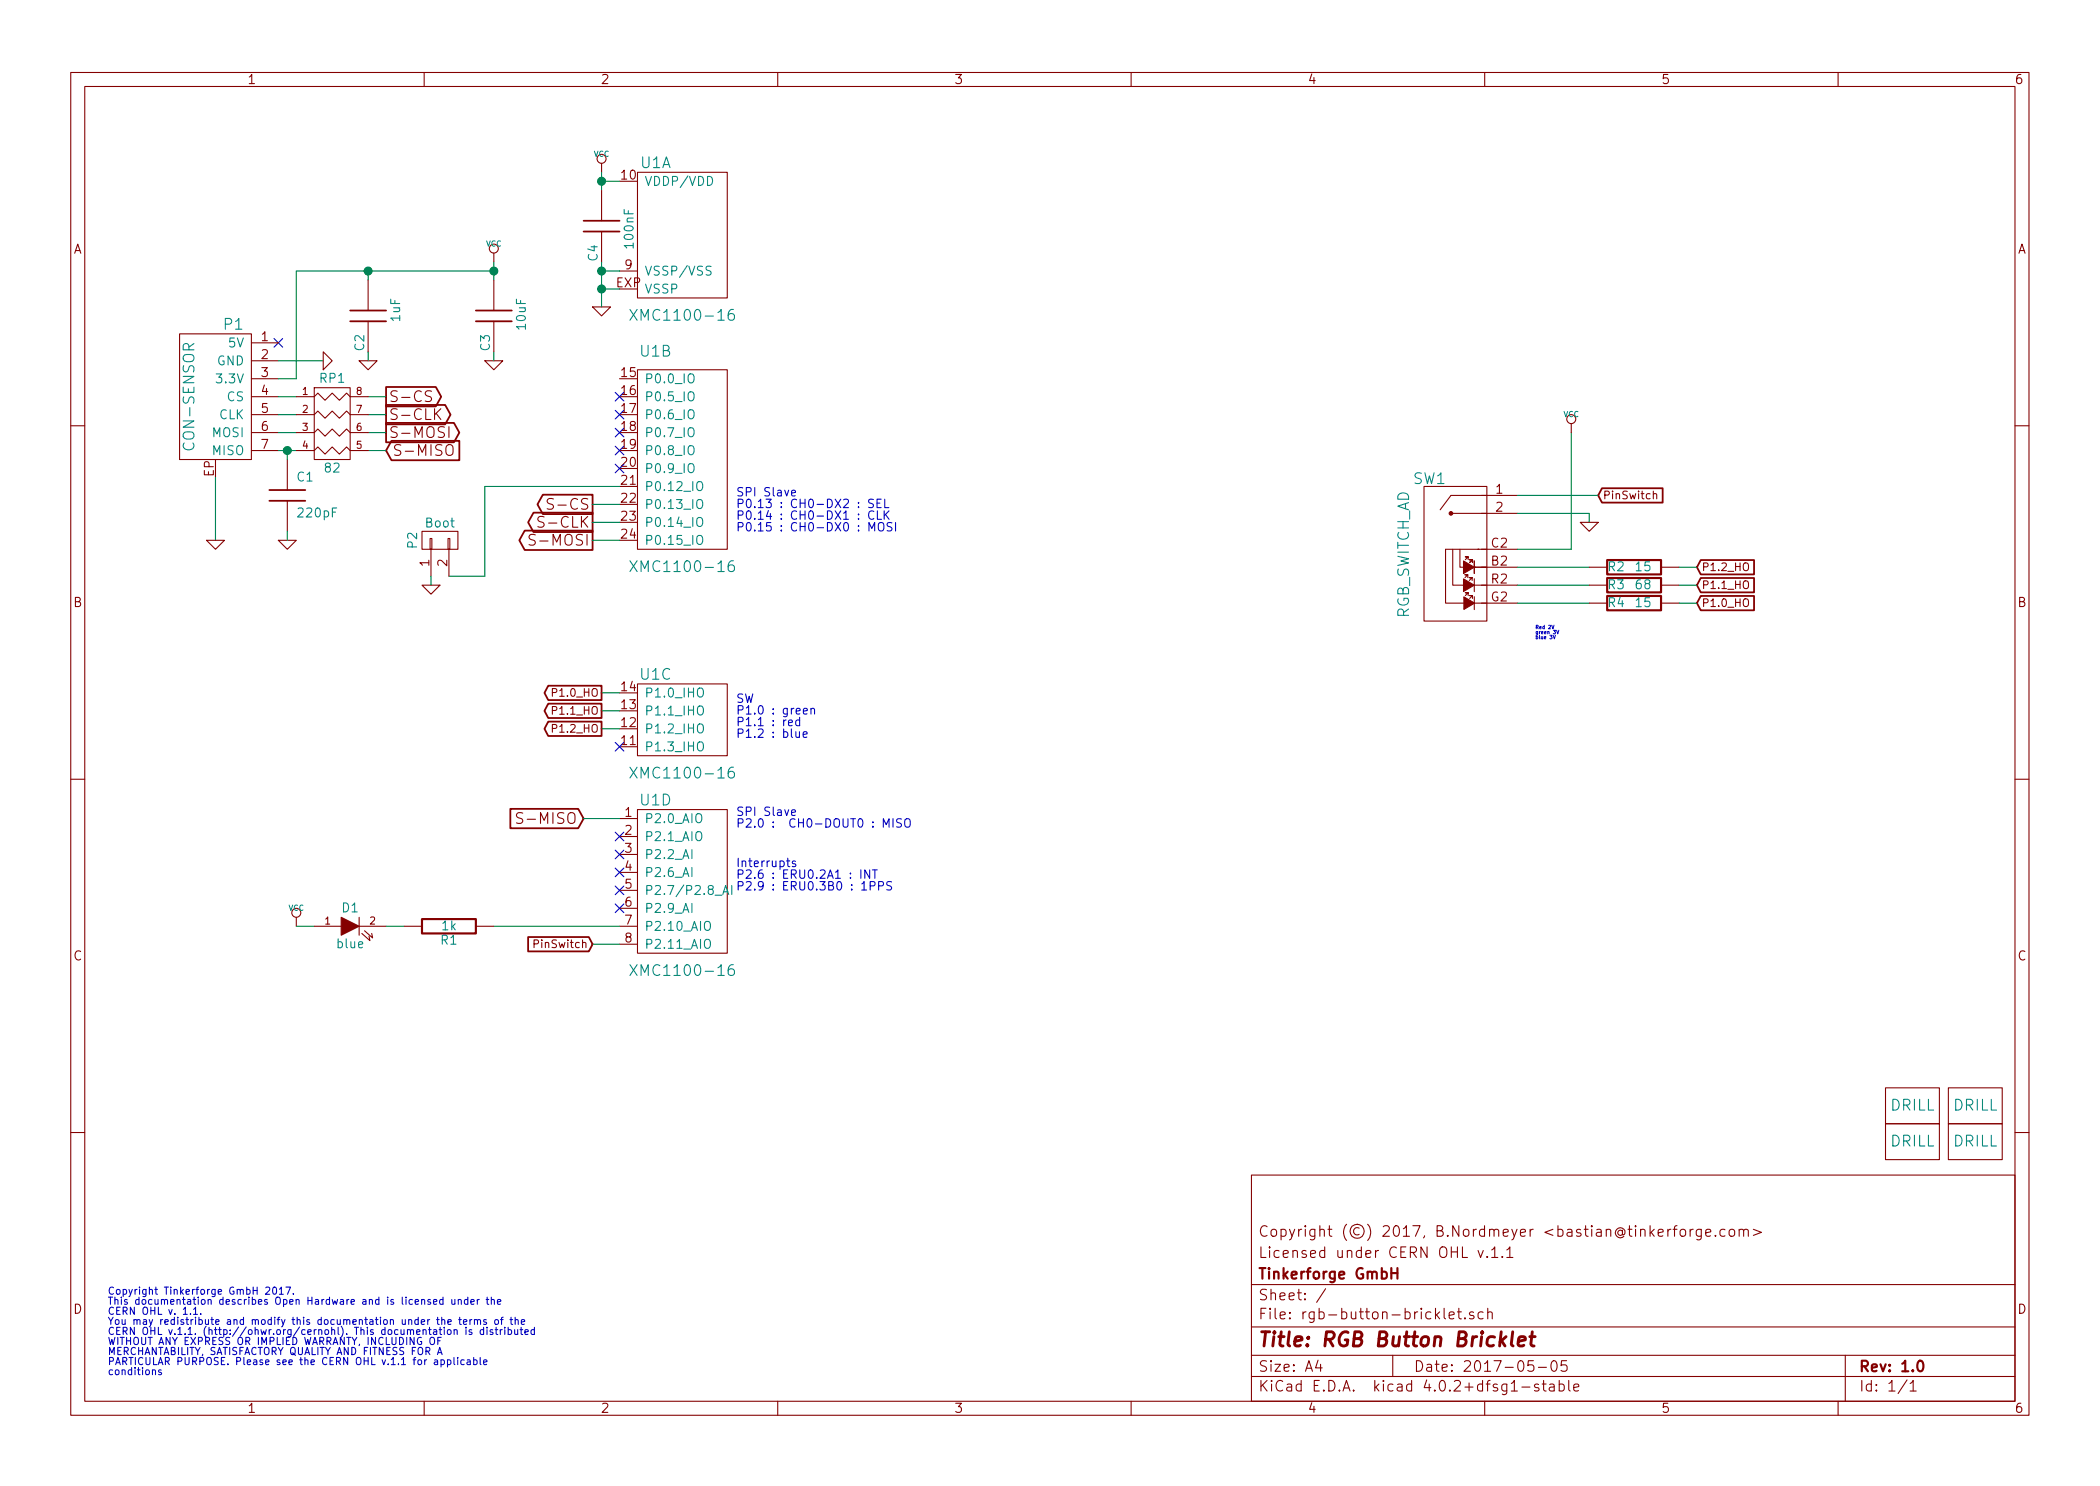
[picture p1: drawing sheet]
EESchema Schematic File Version 2
LIBS:tinkerforge
LIBS:power
LIBS:device
LIBS:transistors
LIBS:conn
LIBS:linear
LIBS:regul
LIBS:74xx
LIBS:cmos4000
LIBS:adc-dac
LIBS:memory
LIBS:xilinx
LIBS:microcontrollers
LIBS:dsp
LIBS:microchip
LIBS:analog_switches
LIBS:motorola
LIBS:texas
LIBS:intel
LIBS:audio
LIBS:interface
LIBS:digital-audio
LIBS:philips
LIBS:display
LIBS:cypress
LIBS:siliconi
LIBS:opto
LIBS:atmel
LIBS:contrib
LIBS:valves
EELAYER 25 0
EELAYER END
$Descr A4 11693 8268
encoding utf-8
Sheet 1 1
Title "RGB Button Bricklet"
Date "2017-05-05"
Rev "1.0"
Comp "Tinkerforge GmbH"
Comment1 "Licensed under CERN OHL v.1.1"
Comment2 "Copyright (©) 2017, B.Nordmeyer <bastian@tinkerforge.com>"
Comment3 ""
Comment4 ""
$EndDescr
Text Notes 600  7650 0    40   ~ 0
Copyright Tinkerforge GmbH 2017.\nThis documentation describes Open Hardware and is licensed under the\nCERN OHL v. 1.1.\nYou may redistribute and modify this documentation under the terms of the\nCERN OHL v.1.1. (http://ohwr.org/cernohl). This documentation is distributed\nWITHOUT ANY EXPRESS OR IMPLIED WARRANTY, INCLUDING OF\nMERCHANTABILITY, SATISFACTORY QUALITY AND FITNESS FOR A\nPARTICULAR PURPOSE. Please see the CERN OHL v.1.1 for applicable\nconditions\n
NoConn ~ 1550 1900
$Comp
L DRILL U2
U 1 1
P 10650 6150
F 0 "U2" H 10700 6200 60  0001 C CNN
F 1 "DRILL" H 10650 6150 60  0000 C CNN
F 2 "kicad-libraries:DRILL_NP" H 10650 6150 60  0001 C CNN
F 3 "" H 10650 6150 60  0001 C CNN
	1    10650 6150
	1    0    0    -1  
$EndComp
$Comp
L DRILL U3
U 1 1
P 10650 6350
F 0 "U3" H 10700 6400 60  0001 C CNN
F 1 "DRILL" H 10650 6350 60  0000 C CNN
F 2 "kicad-libraries:DRILL_NP" H 10650 6350 60  0001 C CNN
F 3 "" H 10650 6350 60  0001 C CNN
	1    10650 6350
	1    0    0    -1  
$EndComp
$Comp
L DRILL U5
U 1 1
P 11000 6350
F 0 "U5" H 11050 6400 60  0001 C CNN
F 1 "DRILL" H 11000 6350 60  0000 C CNN
F 2 "kicad-libraries:DRILL_NP" H 11000 6350 60  0001 C CNN
F 3 "" H 11000 6350 60  0001 C CNN
	1    11000 6350
	1    0    0    -1  
$EndComp
$Comp
L DRILL U4
U 1 1
P 11000 6150
F 0 "U4" H 11050 6200 60  0001 C CNN
F 1 "DRILL" H 11000 6150 60  0000 C CNN
F 2 "kicad-libraries:DRILL_NP" H 11000 6150 60  0001 C CNN
F 3 "" H 11000 6150 60  0001 C CNN
	1    11000 6150
	1    0    0    -1  
$EndComp
$Comp
L GND #PWR01
U 1 1
P 1800 2000
F 0 "#PWR01" H 1800 2000 30  0001 C CNN
F 1 "GND" H 1800 1930 30  0001 C CNN
F 2 "" H 1800 2000 60  0001 C CNN
F 3 "" H 1800 2000 60  0001 C CNN
	1    1800 2000
	0    -1   -1   0   
$EndComp
$Comp
L CON-SENSOR2 P1
U 1 1
P 1200 2200
F 0 "P1" H 1100 2600 60  0000 C CNN
F 1 "CON-SENSOR" V 1350 2200 60  0000 C CNN
F 2 "kicad-libraries:CON-SENSOR2" H 1200 2200 60  0001 C CNN
F 3 "" H 1200 2200 60  0001 C CNN
	1    1200 2200
	-1   0    0    -1  
$EndComp
$Comp
L XMC1XXX24 U1
U 1 1
P 3800 1300
F 0 "U1" H 3650 1700 60  0000 C CNN
F 1 "XMC1100-16" H 3800 850 60  0000 C CNN
F 2 "kicad-libraries:QFN24-4x4mm-0.5mm" H 3950 2050 60  0001 C CNN
F 3 "" H 3950 2050 60  0000 C CNN
	1    3800 1300
	1    0    0    -1  
$EndComp
$Comp
L XMC1XXX24 U1
U 2 1
P 3800 2550
F 0 "U1" H 3650 3150 60  0000 C CNN
F 1 "XMC1100-16" H 3800 1950 60  0000 C CNN
F 2 "kicad-libraries:QFN24-4x4mm-0.5mm" H 3950 3300 60  0001 C CNN
F 3 "" H 3950 3300 60  0000 C CNN
	2    3800 2550
	1    0    0    -1  
$EndComp
$Comp
L XMC1XXX24 U1
U 4 1
P 3800 4900
F 0 "U1" H 3650 5350 60  0000 C CNN
F 1 "XMC1100-16" H 3800 4400 60  0000 C CNN
F 2 "kicad-libraries:QFN24-4x4mm-0.5mm" H 3950 5650 60  0001 C CNN
F 3 "" H 3950 5650 60  0000 C CNN
	4    3800 4900
	1    0    0    -1  
$EndComp
$Comp
L XMC1XXX24 U1
U 3 1
P 3800 4000
F 0 "U1" H 3650 4250 60  0000 C CNN
F 1 "XMC1100-16" H 3800 3700 60  0000 C CNN
F 2 "kicad-libraries:QFN24-4x4mm-0.5mm" H 3950 4750 60  0001 C CNN
F 3 "" H 3950 4750 60  0000 C CNN
	3    3800 4000
	1    0    0    -1  
$EndComp
$Comp
L GND #PWR02
U 1 1
P 1600 3000
F 0 "#PWR02" H 1600 3000 30  0001 C CNN
F 1 "GND" H 1600 2930 30  0001 C CNN
F 2 "" H 1600 3000 60  0001 C CNN
F 3 "" H 1600 3000 60  0001 C CNN
	1    1600 3000
	1    0    0    -1  
$EndComp
$Comp
L GND #PWR03
U 1 1
P 3350 1700
F 0 "#PWR03" H 3350 1700 30  0001 C CNN
F 1 "GND" H 3350 1630 30  0001 C CNN
F 2 "" H 3350 1700 60  0001 C CNN
F 3 "" H 3350 1700 60  0001 C CNN
	1    3350 1700
	1    0    0    -1  
$EndComp
$Comp
L C C2
U 1 1
P 2050 1750
F 0 "C2" V 2100 1850 50  0000 L CNN
F 1 "1uF" V 1900 1650 50  0000 L CNN
F 2 "kicad-libraries:C0603F" H 2050 1750 60  0001 C CNN
F 3 "" H 2050 1750 60  0001 C CNN
	1    2050 1750
	-1   0    0    1   
$EndComp
$Comp
L C C3
U 1 1
P 2750 1750
F 0 "C3" V 2800 1850 50  0000 L CNN
F 1 "10uF" V 2600 1650 50  0000 L CNN
F 2 "kicad-libraries:C0603F" H 2750 1750 60  0001 C CNN
F 3 "" H 2750 1750 60  0001 C CNN
	1    2750 1750
	-1   0    0    1   
$EndComp
$Comp
L GND #PWR04
U 1 1
P 2750 2000
F 0 "#PWR04" H 2750 2000 30  0001 C CNN
F 1 "GND" H 2750 1930 30  0001 C CNN
F 2 "" H 2750 2000 60  0001 C CNN
F 3 "" H 2750 2000 60  0001 C CNN
	1    2750 2000
	1    0    0    -1  
$EndComp
$Comp
L GND #PWR05
U 1 1
P 2050 2000
F 0 "#PWR05" H 2050 2000 30  0001 C CNN
F 1 "GND" H 2050 1930 30  0001 C CNN
F 2 "" H 2050 2000 60  0001 C CNN
F 3 "" H 2050 2000 60  0001 C CNN
	1    2050 2000
	1    0    0    -1  
$EndComp
$Comp
L VCC #PWR06
U 1 1
P 2750 1450
F 0 "#PWR06" H 2750 1550 30  0001 C CNN
F 1 "VCC" H 2750 1550 30  0000 C CNN
F 2 "" H 2750 1450 60  0001 C CNN
F 3 "" H 2750 1450 60  0001 C CNN
	1    2750 1450
	1    0    0    -1  
$EndComp
$Comp
L C C4
U 1 1
P 3350 1250
F 0 "C4" V 3400 1350 50  0000 L CNN
F 1 "100nF" V 3200 1150 50  0000 L CNN
F 2 "kicad-libraries:C0603F" H 3350 1250 60  0001 C CNN
F 3 "" H 3350 1250 60  0001 C CNN
	1    3350 1250
	-1   0    0    1   
$EndComp
$Comp
L VCC #PWR07
U 1 1
P 3350 950
F 0 "#PWR07" H 3350 1050 30  0001 C CNN
F 1 "VCC" H 3350 1050 30  0000 C CNN
F 2 "" H 3350 950 60  0001 C CNN
F 3 "" H 3350 950 60  0001 C CNN
	1    3350 950 
	1    0    0    -1  
$EndComp
Text GLabel 3250 4550 0    60   Input ~ 0
S-MISO
Text GLabel 3300 3000 0    60   Output ~ 0
S-MOSI
Text GLabel 3300 2900 0    60   Output ~ 0
S-CLK
Text GLabel 3300 2800 0    60   Output ~ 0
S-CS
Text Notes 4100 4950 0    47   ~ 0
Interrupts\nP2.6 : ERU0.2A1 : INT\nP2.9 : ERU0.3B0 : 1PPS\n
Text Notes 4100 2950 0    47   ~ 0
SPI Slave\nP0.13 : CH0-DX2 : SEL\nP0.14 : CH0-DX1 : CLK\nP0.15 : CH0-DX0 : MOSI
Text Notes 4100 4600 0    47   ~ 0
SPI Slave\nP2.0 :  CH0-DOUT0 : MISO\n
Text Notes 4100 4100 0    47   ~ 0
SW\nP1.0 : green\nP1.1 : red\nP1.2 : blue\n
$Comp
L CONN_01X02 P2
U 1 1
P 2450 3000
F 0 "P2" H 2450 3150 50  0000 C CNN
F 1 "Boot" V 2550 3000 50  0000 C CNN
F 2 "kicad-libraries:SolderJumper" H 2450 2900 50  0001 C CNN
F 3 "" H 2450 2900 50  0000 C CNN
	1    2450 3000
	0    -1   -1   0   
$EndComp
$Comp
L GND #PWR08
U 1 1
P 2400 3250
F 0 "#PWR08" H 2400 3250 30  0001 C CNN
F 1 "GND" H 2400 3180 30  0001 C CNN
F 2 "" H 2400 3250 60  0001 C CNN
F 3 "" H 2400 3250 60  0001 C CNN
	1    2400 3250
	-1   0    0    -1  
$EndComp
Text GLabel 2150 2500 2    60   Input ~ 0
S-MISO
Text GLabel 2150 2400 2    60   Output ~ 0
S-MOSI
Text GLabel 2150 2300 2    60   Output ~ 0
S-CLK
Text GLabel 2150 2200 2    60   Output ~ 0
S-CS
NoConn ~ 3450 4150
NoConn ~ 3450 2200
NoConn ~ 3450 4850
NoConn ~ 3450 4750
$Comp
L RGB_SWITCH_AD SW1
U 1 1
P 8100 3100
F 0 "SW1" H 7960 3540 60  0000 C CNN
F 1 "RGB_SWITCH_AD" V 7820 3120 60  0000 C CNN
F 2 "kicad-libraries:RGB_SWITCH_AD" H 7930 3200 60  0001 C CNN
F 3 "" H 7930 3200 60  0000 C CNN
	1    8100 3100
	1    0    0    -1  
$EndComp
Text GLabel 3350 3850 0    43   Output ~ 0
P1.0_HO
Text GLabel 3350 3950 0    43   Output ~ 0
P1.1_HO
Text GLabel 3350 4050 0    43   Output ~ 0
P1.2_HO
Text GLabel 9450 3350 2    43   Input ~ 0
P1.0_HO
Text GLabel 9450 3250 2    43   Input ~ 0
P1.1_HO
Text GLabel 9450 3150 2    43   Input ~ 0
P1.2_HO
NoConn ~ 3450 4950
NoConn ~ 3450 5050
NoConn ~ 3450 2600
NoConn ~ 3450 2500
NoConn ~ 3450 2400
NoConn ~ 3450 2300
Text GLabel 3300 5250 0    43   Input ~ 0
PinSwitch
Text GLabel 8900 2750 2    43   Input ~ 0
PinSwitch
$Comp
L GND #PWR09
U 1 1
P 8850 2900
F 0 "#PWR09" H 8850 2900 30  0001 C CNN
F 1 "GND" H 8850 2830 30  0001 C CNN
F 2 "" H 8850 2900 60  0001 C CNN
F 3 "" H 8850 2900 60  0001 C CNN
	1    8850 2900
	-1   0    0    -1  
$EndComp
Wire Wire Line
	1550 2000 1800 2000
Wire Wire Line
	3350 1450 3350 1700
Wire Wire Line
	3350 1500 3450 1500
Wire Wire Line
	3450 1600 3350 1600
Connection ~ 3350 1600
Wire Wire Line
	1650 1500 2750 1500
Wire Wire Line
	1650 1500 1650 2100
Wire Wire Line
	2050 1550 2050 1500
Wire Wire Line
	2750 2000 2750 1950
Wire Wire Line
	2750 1450 2750 1550
Wire Wire Line
	3450 1000 3350 1000
Wire Wire Line
	3350 950  3350 1050
Connection ~ 3350 1500
Connection ~ 3350 1000
Wire Wire Line
	1200 2650 1200 3000
Wire Wire Line
	2400 3250 2400 3200
Wire Wire Line
	1550 2500 1650 2500
Wire Wire Line
	1550 2400 1650 2400
Wire Wire Line
	1550 2300 1650 2300
Wire Wire Line
	1550 2200 1650 2200
Wire Wire Line
	2050 2200 2150 2200
Wire Wire Line
	2050 2300 2150 2300
Wire Wire Line
	2050 2400 2150 2400
Wire Wire Line
	2050 2500 2150 2500
Wire Wire Line
	3450 4550 3250 4550
Wire Wire Line
	3450 2700 2700 2700
Wire Wire Line
	2700 2700 2700 3200
Wire Wire Line
	2700 3200 2500 3200
Wire Wire Line
	1650 2100 1550 2100
Wire Wire Line
	8450 3150 8850 3150
Wire Wire Line
	8850 3250 8450 3250
Wire Wire Line
	8450 3350 8850 3350
Wire Wire Line
	8450 2750 8900 2750
Wire Wire Line
	8450 2850 8850 2850
Wire Wire Line
	8850 2850 8850 2900
Wire Wire Line
	8450 3050 8750 3050
Wire Wire Line
	8750 3050 8750 2400
$Comp
L VCC #PWR010
U 1 1
P 8750 2400
F 0 "#PWR010" H 8750 2500 30  0001 C CNN
F 1 "VCC" H 8750 2500 30  0000 C CNN
F 2 "" H 8750 2400 60  0001 C CNN
F 3 "" H 8750 2400 60  0001 C CNN
	1    8750 2400
	1    0    0    -1  
$EndComp
$Comp
L R R4
U 1 1
P 9100 3350
F 0 "R4" V 9100 3250 50  0000 C CNN
F 1 "15" V 9100 3400 50  0000 C CNN
F 2 "kicad-libraries:R0603F" H 9100 3350 60  0001 C CNN
F 3 "" H 9100 3350 60  0000 C CNN
	1    9100 3350
	0    1    1    0   
$EndComp
$Comp
L R R3
U 1 1
P 9100 3250
F 0 "R3" V 9100 3150 50  0000 C CNN
F 1 "68" V 9100 3300 50  0000 C CNN
F 2 "kicad-libraries:R0603F" H 9100 3250 60  0001 C CNN
F 3 "" H 9100 3250 60  0000 C CNN
	1    9100 3250
	0    1    1    0   
$EndComp
$Comp
L R R2
U 1 1
P 9100 3150
F 0 "R2" V 9100 3050 50  0000 C CNN
F 1 "15" V 9100 3200 50  0000 C CNN
F 2 "kicad-libraries:R0603F" H 9100 3150 60  0001 C CNN
F 3 "" H 9100 3150 60  0000 C CNN
	1    9100 3150
	0    1    1    0   
$EndComp
Connection ~ 2750 1500
Connection ~ 2050 1500
$Comp
L R_PACK4 RP1
U 1 1
P 1850 2550
F 0 "RP1" H 1850 3000 50  0000 C CNN
F 1 "82" H 1850 2500 50  0000 C CNN
F 2 "kicad-libraries:4X0402" H 1850 2550 50  0001 C CNN
F 3 "" H 1850 2550 50  0000 C CNN
	1    1850 2550
	1    0    0    -1  
$EndComp
$Comp
L C C1
U 1 1
P 1600 2750
F 0 "C1" H 1650 2850 50  0000 L CNN
F 1 "220pF" H 1650 2650 50  0000 L CNN
F 2 "kicad-libraries:C0402F" H 1600 2750 60  0001 C CNN
F 3 "" H 1600 2750 60  0000 C CNN
	1    1600 2750
	1    0    0    -1  
$EndComp
$Comp
L GND #PWR011
U 1 1
P 1200 3000
F 0 "#PWR011" H 1200 3000 30  0001 C CNN
F 1 "GND" H 1200 2930 30  0001 C CNN
F 2 "" H 1200 3000 60  0001 C CNN
F 3 "" H 1200 3000 60  0001 C CNN
	1    1200 3000
	1    0    0    -1  
$EndComp
Wire Wire Line
	1600 3000 1600 2950
Wire Wire Line
	1600 2550 1600 2500
Connection ~ 1600 2500
Wire Wire Line
	3300 2800 3450 2800
Wire Wire Line
	3300 2900 3450 2900
Wire Wire Line
	3300 3000 3450 3000
NoConn ~ 3450 4650
Wire Wire Line
	2050 1950 2050 2000
Wire Wire Line
	3350 3850 3450 3850
Wire Wire Line
	3450 3950 3350 3950
Wire Wire Line
	3350 4050 3450 4050
Wire Wire Line
	3300 5250 3450 5250
Wire Wire Line
	9350 3150 9450 3150
Wire Wire Line
	9450 3250 9350 3250
Wire Wire Line
	9350 3350 9450 3350
$Comp
L LED D1
U 1 1
P 1950 5150
F 0 "D1" H 1950 5250 50  0000 C CNN
F 1 "blue" H 1950 5050 50  0000 C CNN
F 2 "kicad-libraries:D0603F" H 1950 5150 50  0001 C CNN
F 3 "" H 1950 5150 50  0000 C CNN
	1    1950 5150
	1    0    0    -1  
$EndComp
$Comp
L R R1
U 1 1
P 2500 5150
F 0 "R1" V 2580 5150 50  0000 C CNN
F 1 "1k" V 2500 5150 50  0000 C CNN
F 2 "kicad-libraries:R0603F" H 2500 5150 60  0001 C CNN
F 3 "" H 2500 5150 60  0000 C CNN
	1    2500 5150
	0    1    1    0   
$EndComp
$Comp
L VCC #PWR012
U 1 1
P 1650 5150
F 0 "#PWR012" H 1650 5250 30  0001 C CNN
F 1 "VCC" H 1650 5250 30  0000 C CNN
F 2 "" H 1650 5150 60  0001 C CNN
F 3 "" H 1650 5150 60  0001 C CNN
	1    1650 5150
	1    0    0    -1  
$EndComp
Wire Wire Line
	1650 5150 1750 5150
Wire Wire Line
	2150 5150 2250 5150
Wire Wire Line
	3450 5150 2750 5150
Text Notes 8550 3550 0    20   ~ 0
Red 2V\ngreen 3V\nblue 3V
$EndSCHEMATC
